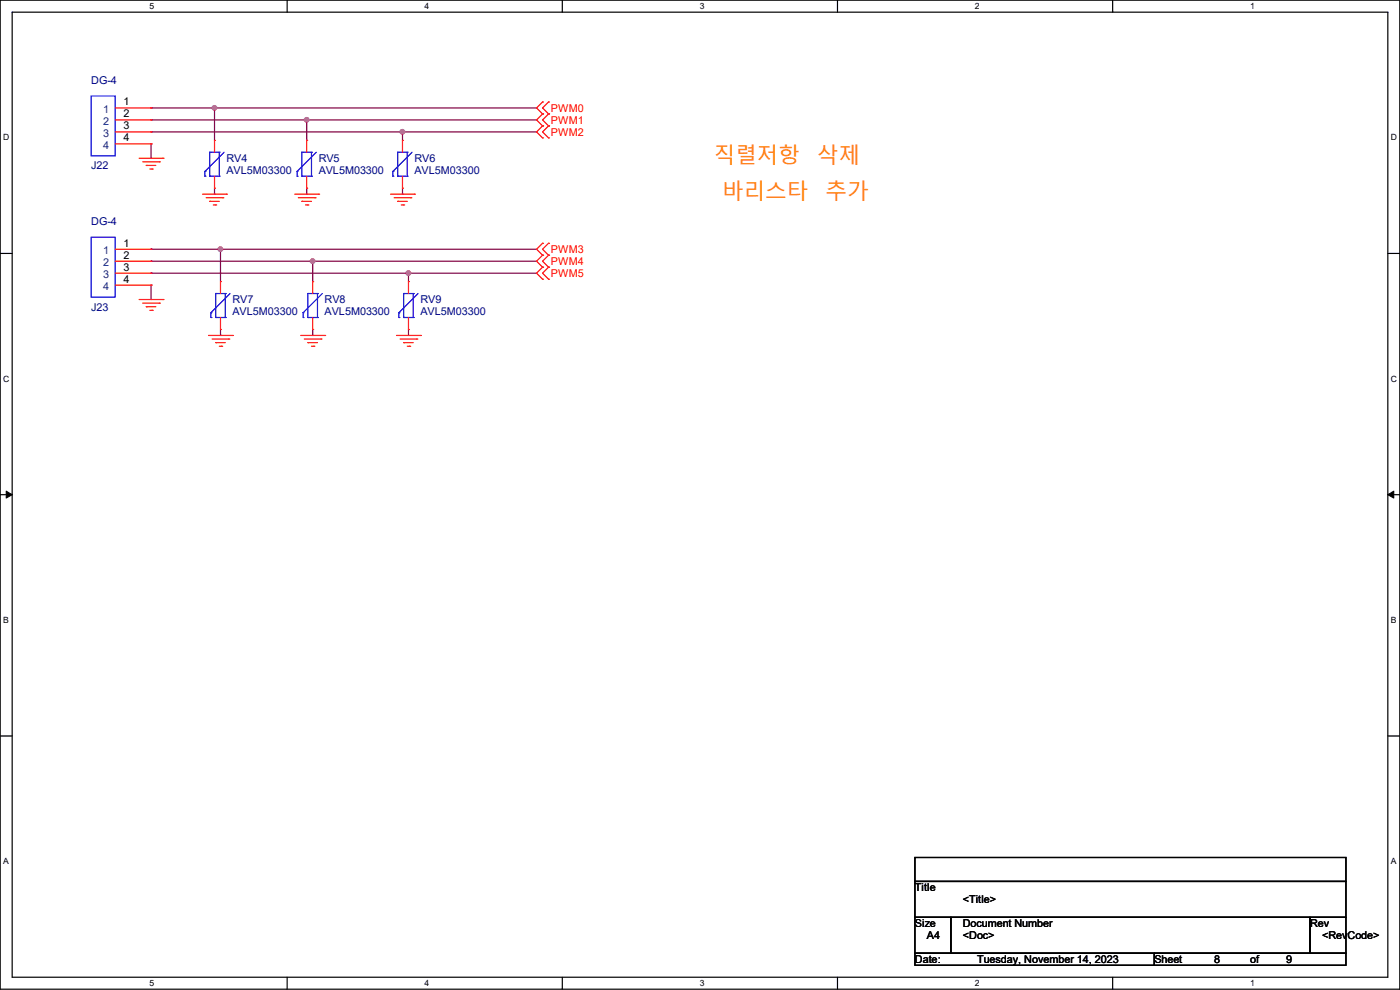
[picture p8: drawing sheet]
<svg xmlns="http://www.w3.org/2000/svg" width="297mm" height="210mm" viewBox="0 0 297 210" stroke-linecap="round" stroke-linejoin="round" font-family="sans-serif">
<path d="M0 0h297v209.8h-297zM2.6 2.6h291.8v204.7h-291.8z" fill="none" stroke="#000" stroke-width=".25"/>
<g fill="#fff">
<path d="M31.7 .3h1v2h-1z"/>
<path d="M31.7 207.6h1v1.9h-1z"/>
</g>
<path d="M60.9 0v2.6M60.9 207.3v2.5" fill="none" stroke="#000" stroke-width=".25"/>
<g fill="#fff">
<path d="M90.1 .3h1v2h-1z"/>
<path d="M90.1 207.6h1v1.9h-1z"/>
</g>
<path d="M119.3 0v2.6M119.3 207.3v2.5" fill="none" stroke="#000" stroke-width=".25"/>
<g fill="#fff">
<path d="M148.5 .3h.9v2h-.9z"/>
<path d="M148.5 207.6h.9v1.9h-.9z"/>
</g>
<path d="M177.7 0v2.6M177.7 207.3v2.5" fill="none" stroke="#000" stroke-width=".25"/>
<g fill="#fff">
<path d="M206.8 .3h1v2h-1z"/>
<path d="M206.8 207.6h1v1.9h-1z"/>
</g>
<path d="M236.1 0v2.6M236.1 207.3v2.5" fill="none" stroke="#000" stroke-width=".25"/>
<g fill="#fff">
<path d="M265.2 .3h1v2h-1z"/>
<path d="M265.2 207.6h1v1.9h-1z"/>
<path d="M.7 28.2h1.2v1.9h-1.2z"/>
<path d="M295.1 28.2h1.2v1.9h-1.2z"/>
<path d="M.7 79.3h1.2v2h-1.2z"/>
<path d="M295.1 79.3h1.2v2h-1.2z"/>
</g>
<path d="M0 53.8h2.6M294.4 53.8h2.6" fill="none" stroke="#000" stroke-width=".25"/>
<g fill="#fff">
<path d="M.7 130.5h1.2v2h-1.2z"/>
<path d="M295.1 130.5h1.1v2h-1.1z"/>
</g>
<path d="M0 104.9h2.6M294.4 104.9h2.6" fill="none" stroke="#000" stroke-width=".25"/>
<path d="M1.3 104.2l1.3 .7-1.3 .8zM294.4 104.9l1.3-.7v1.5z" fill="#000" stroke="#000" stroke-width=".21"/>
<g fill="#fff">
<path d="M.7 181.7h1.2v2h-1.2z"/>
<path d="M295.1 181.7h1.1v2h-1.1z"/>
</g>
<path d="M0 156.1h2.6M294.4 156.1h2.6M194.1 181.9h91.4v5.1h-91.4zM194.1 187h91.4v7.6h-91.4zM194.1 194.6h7.6v7.6h-7.6zM201.7 194.6h76.2v7.6h-76.2zM277.9 194.6h7.6v7.6h-7.6zM194.1 202.2h50.8v2.6h-50.8zM244.9 202.2h40.6v2.6h-40.6z" fill="none" stroke="#000" stroke-width=".25"/>
<g fill="none" stroke="#800040" stroke-width=".25">
<path d="M32 30.5h.1M32 22.9h.1M32 25.4h.1M32 28h.1M32 22.9h81.8M32 25.4h81.8M32 28h81.8M32 30.5v3.1M45.5 22.9h.1M45.5 22.9v6.9M45.5 39.9v1.3M65.1 25.4h.1"/>
<path d="M65.1 25.4v4.4M65.1 39.9v1.3M85.4 28h.1M85.4 28v1.8M85.4 39.9v1.3M32 55.4h.1M32 58h.1M32 52.9h.1M32 52.9h81.8M32 55.4h81.8M32 58h81.8M45.5 41.2h.1"/>
<path d="M46.8 52.9h.1M46.8 52.9v6.8M65.1 41.2h.1M66.3 55.4h.1M66.3 55.4v4.3M85.4 41.2h.1M86.7 58h.1M86.7 58v1.7M32 60.5h.1M32 60.5v3M46.8 71.2h.1M46.8 69.9v1.3"/>
<path d="M66.3 71.2h.1M66.3 69.9v1.3M86.7 71.2h.1M86.7 69.9v1.3"/>
</g>
<g fill="#f0f" stroke="#f0f" stroke-width=".25">
<circle cx="45.5" cy="22.9" r=".49"/>
<circle cx="65" cy="25.4" r=".49"/>
<circle cx="85.4" cy="28" r=".49"/>
<circle cx="46.8" cy="52.9" r=".49"/>
<circle cx="66.3" cy="55.4" r=".49"/>
<circle cx="86.6" cy="57.9" r=".49"/>
</g>
<g fill="none" stroke="#f00" stroke-width=".25">
<path d="M24.4 22.9h7.6M24.4 25.4h7.6M24.4 28h7.6M24.4 30.5h7.6M29.5 33.6h5.1M30.3 34.3h3.5M31 35.1h.1M31 35.1h2.1M31.8 35.9h.5M32 22.9h.1M32 25.4h.1M32 28h.1"/>
<path d="M32 30.5h.1M32.3 35.9h.1M33.8 34.3h.1M34.6 33.6h.1M45.5 29.8h.1M45.5 39.9h.1M45.5 29.8v2.5M45.5 37.4v2.5M65.1 29.8h.1M65.1 39.9h.1M65.1 29.8v2.5M65.1 37.4v2.5"/>
<path d="M85.4 29.8h.1M85.4 39.9h.1M85.4 29.8v2.5M85.4 37.4v2.5M115.1 21.6h.1M115.1 24.2h.1M115.1 26.7h.1M115.1 29.3h.1M115.1 21.6l-1.3 1.3 1.3 1.3M115.1 24.2l-1.3 1.2 1.3 1.3M115.1 26.7l-1.3 1.3 1.3 1.3M116.4 24.2h.1"/>
<path d="M116.4 21.6h.1M116.4 26.7h.1M116.4 29.3h.1M116.4 21.6l-1.3 1.3 1.3 1.3M116.4 24.2l-1.3 1.2 1.3 1.3M116.4 26.7l-1.3 1.3 1.3 1.3M24.4 52.9h7.6M24.4 55.4h7.6M24.4 58h7.6M32 52.9h.1M32 55.4h.1M32 58h.1"/>
<path d="M43 41.2h5M43.7 42h3.6M44.5 42.7h.1M44.5 42.7h2M45.3 43.5h.5M45.8 43.5h.1M46.8 59.7h.1M46.8 59.7v2.6M47.3 42h.1M48 41.2h.1M62.5 41.2h5.1M63.3 42h3.5"/>
<path d="M64.1 42.7h.1M64.1 42.7h2M64.8 43.5h.5M65.3 43.5h.1M66.3 59.7h.1M66.3 59.7v2.6M66.8 42h.1M67.6 41.2h.1M82.8 41.2h5.1M83.6 42h3.6M84.4 42.7h.1M84.4 42.7h2"/>
<path d="M85.1 43.5h.5M85.6 43.5h.1M86.7 59.7h.1M86.7 59.7v2.6M87.2 42h.1M87.9 41.2h.1M115.1 51.6h.1M115.1 54.1h.1M115.1 56.7h.1M115.1 59.2h.1M115.1 51.6l-1.3 1.3 1.3 1.2M115.1 54.1l-1.3 1.3 1.3 1.3"/>
<path d="M115.1 56.7l-1.3 1.3 1.3 1.2M116.4 54.1h.1M116.4 51.6h.1M116.4 56.7h.1M116.4 59.2h.1M116.4 51.6l-1.3 1.3 1.3 1.2M116.4 54.1l-1.3 1.3 1.3 1.3M116.4 56.7l-1.3 1.3 1.3 1.2M24.4 60.5h7.6M29.5 63.5h5.1M30.3 64.3h3.5M31 65.1h.1"/>
<path d="M31 65.1h2.1M31.8 65.8h.5M32 60.5h.1M32.3 65.8h.1M33.8 64.3h.1M34.6 63.5h.1M44.2 71.2h5.1M45 71.9h3.6M45.8 72.7h.1M45.8 72.7h2M46.5 73.4h.5M46.8 69.9h.1"/>
<path d="M46.8 67.4v2.5M47 73.4h.1M48.6 71.9h.1M49.3 71.2h.1M63.8 71.2h5.1M64.6 71.9h3.5M65.3 72.7h.1M65.3 72.7h2.1M66.1 73.4h.5M66.3 69.9h.1M66.3 67.4v2.5M66.6 73.4h.1"/>
<path d="M68.1 71.9h.1M68.9 71.2h.1M84.1 71.2h5.1M84.9 71.9h3.5M85.6 72.7h.1M85.6 72.7h2.1M86.4 73.4h.5M86.7 69.9h.1M86.7 67.4v2.5M86.9 73.4h.1M88.4 71.9h.1M89.2 71.2h.1"/>
</g>
<g fill="none" stroke="#00f" stroke-width=".25">
<path d="M19.3 20.4h5.1v12.7h-5.1zM43.5 36.4h.1M43.5 37.4h.1M43.5 36.4v1M44.5 37.4h.1M44.5 32.3h.1M44.5 32.3h2M44.5 37.4h2M44.5 32.3v5.1M46.5 32.3h.1M46.5 37.4h.1M46.5 32.3v5.1"/>
<path d="M47.5 32.3l-4 4.1M63 36.4h.1M63 37.4h.1M63 36.4v1M64.1 37.4h.1M64.1 32.3h.1M64.1 32.3h2M64.1 37.4h2M64.1 32.3v5.1M66.1 32.3h.1M66.1 37.4h.1M66.1 32.3v5.1"/>
<path d="M67.1 32.3l-4.1 4.1M83.4 36.4h.1M83.4 37.4h.1M83.4 36.4v1M84.4 37.4h.1M84.4 32.3h.1M84.4 32.3h2M84.4 37.4h2M84.4 32.3v5.1M86.4 32.3h.1M86.4 37.4h.1M86.4 32.3v5.1"/>
<path d="M87.4 32.3l-4 4.1M19.3 50.3h5.1v12.7h-5.1zM44.7 66.3h.1M44.7 67.4h.1M44.7 66.3v1.1M45.8 67.4h.1M45.8 62.3h.1M45.8 62.3h2M45.8 67.4h2M45.8 62.3v5.1M47.8 62.3h.1M47.8 67.4h.1"/>
<path d="M47.8 62.3v5.1M48.8 62.3l-4.1 4M64.3 66.3h.1M64.3 67.4h.1M64.3 66.3v1.1M65.3 67.4h.1M65.3 62.3h.1M65.3 62.3h2.1M65.3 67.4h2.1M65.3 62.3v5.1M67.4 62.3h.1M67.4 67.4h.1"/>
<path d="M67.4 62.3v5.1M68.4 62.3l-4.1 4M84.6 66.3h.1M84.6 67.4h.1M84.6 66.3v1.1M85.6 67.4h.1M85.6 62.3h.1M85.6 62.3h2.1M85.6 67.4h2.1M85.6 62.3v5.1M87.7 62.3h.1M87.7 67.4h.1"/>
<path d="M87.7 62.3v5.1M88.7 62.3l-4.1 4"/>
</g>
<g font-size="4.6" fill="#ff8000">
<text x="151.4" y="34.7">직렬저항</text>
<text x="173.4" y="34.7">삭제</text>
<text x="153.2" y="42.3">바리스타</text>
<text x="175.1" y="42.3">추가</text>
</g>
<g font-size="2.3" fill="#000080">
<text x="19.3" y="17.9">DG-4</text>
<text x="19.3" y="35.9">J22</text>
<text x="48" y="34.4">RV4</text>
<text x="67.6" y="34.4">RV5</text>
<text x="87.9" y="34.4">RV6</text>
<text x="48" y="36.9">AVL5M03300</text>
<text x="67.6" y="36.9">AVL5M03300</text>
<text x="87.9" y="36.9">AVL5M03300</text>
<text x="19.3" y="47.8">DG-4</text>
<text x="19.3" y="65.9">J23</text>
<text x="49.3" y="64.3">RV7</text>
<text x="68.9" y="64.3">RV8</text>
<text x="89.2" y="64.3">RV9</text>
<text x="49.3" y="66.9">AVL5M03300</text>
<text x="68.9" y="66.9">AVL5M03300</text>
<text x="89.2" y="66.9">AVL5M03300</text>
</g>
<g font-size="2.3" fill="#004080">
<text x="21.9" y="24">1</text>
<text x="21.9" y="26.5">2</text>
<text x="21.9" y="29">3</text>
<text x="21.9" y="31.6">4</text>
<text x="21.9" y="53.9">1</text>
<text x="21.9" y="56.5">2</text>
<text x="21.9" y="59">3</text>
<text x="21.9" y="61.6">4</text>
</g>
<g font-size="2.3">
<text x="26.2" y="22.4">1</text>
<text x="26.2" y="24.9">2</text>
<text x="26.2" y="27.4">3</text>
<text x="26.2" y="30">4</text>
<text x="26.2" y="52.3">1</text>
<text x="26.2" y="54.9">2</text>
<text x="26.2" y="57.4">3</text>
<text x="26.2" y="59.9">4</text>
<text x="194.1" y="189.1">Title</text>
<text x="204.3" y="191.6">&lt;Title&gt;</text>
<text x="194.1" y="196.7">Size</text>
<text x="204.3" y="196.7">Document Number</text>
<text x="277.9" y="196.7">Rev</text>
<text x="196.6" y="199.2">A4</text>
<text x="204.3" y="199.2">&lt;Doc&gt;</text>
<text x="280.5" y="199.2">&lt;RevCode&gt;</text>
<text x="194.1" y="204.3">Date:</text>
<text x="207.3" y="204.3">Tuesday, November 14, 2023</text>
<text x="244.9" y="204.3">Sheet</text>
<text x="257.6" y="204.3">8</text>
<text x="265.2" y="204.3">of</text>
<text x="272.8" y="204.3">9</text>
</g>
<g font-size="2.3" fill="#f00">
<text x="116.9" y="23.7">PWM0</text>
<text x="116.9" y="26.2">PWM1</text>
<text x="116.9" y="28.8">PWM2</text>
<text x="116.9" y="53.7">PWM3</text>
<text x="116.9" y="56.2">PWM4</text>
<text x="116.9" y="58.8">PWM5</text>
</g>
<g font-size="1.8">
<text x="31.7" y="1.9">5</text>
<text x="90.1" y="1.9">4</text>
<text x="148.5" y="1.9">3</text>
<text x="206.8" y="1.9">2</text>
<text x="265.2" y="1.9">1</text>
<text x=".7" y="29.8">D</text>
<text x="295.1" y="29.8">D</text>
<text x=".7" y="80.9">C</text>
<text x="295.1" y="80.9">C</text>
<text x=".7" y="132.1">B</text>
<text x="295.1" y="132.1">B</text>
<text x=".7" y="183.3">A</text>
<text x="295.1" y="183.3">A</text>
<text x="31.7" y="209.2">5</text>
<text x="90.1" y="209.2">4</text>
<text x="148.5" y="209.2">3</text>
<text x="206.8" y="209.2">2</text>
<text x="265.2" y="209.2">1</text>
</g>
</svg>
